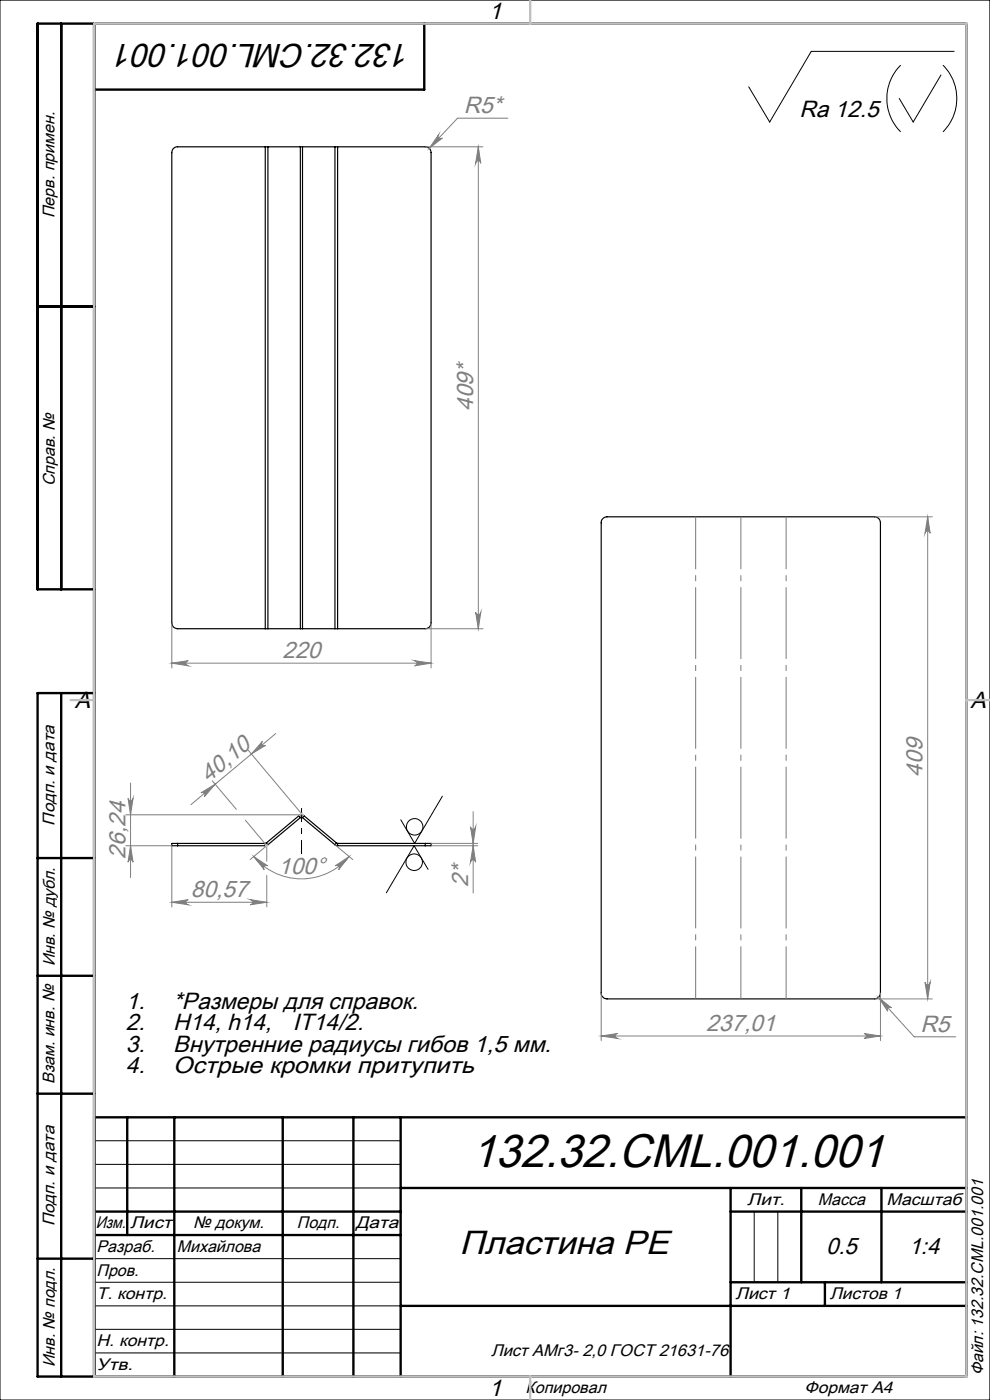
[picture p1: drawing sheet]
<svg xmlns="http://www.w3.org/2000/svg" width="210mm" height="297mm" viewBox="0 0 210 297" stroke-linecap="round" stroke-linejoin="round" font-family="sans-serif">
<g fill="none" stroke="#000" stroke-width=".25">
<path d="M56.3 31.1h-18.6a1.21 1.21 0 0 0-1.3 1.3v99.7a1.21 1.21 0 0 0 1.3 1.3h18.6M56.3 31.1h.5M56.3 31.1v102.3M56.8 31.1h6.9M56.8 31.1v102.3M63.7 31.1h.5M63.7 31.1v102.3M64.2 31.1h6.8M64.2 31.1v102.3M71 31.1h.6M71 31.1v102.3M71.6 31.1h18.6a1.21 1.21 0 0 1 1.2 1.3v99.7a1.21 1.21 0 0 1-1.2 1.3h-18.6"/>
<path d="M71.6 31.1v102.3M127.7 110.2l.4-.3 .7-.3h56.7a1.26 1.26 0 0 1 1.3 1.3v99.7a1.26 1.26 0 0 1-1.3 1.3h-56.7a1.26 1.26 0 0 1-1.3-1.3v-99.9zM56.3 133.4h.5M56.8 133.4h6.9M63.7 133.4h.5M64.2 133.4h6.8M71 133.4h.6M37.7 178.9h-1.3v.5h1.3M37.7 178.9h18.6M37.7 179.4h18.6M37.7 178.9v.5M56.3 178.9v.5"/>
<path d="M56.5 178.8l-.2 .1M56.5 178.8l.3 .4M56.8 179.2l-.5 .2M63.4 173.1a.81 .81 0 0 1 1.1 0M63.4 173.1l.3 .4M63.4 173.1l-6.9 5.7M63.7 173.5h.5M63.7 173.5l-6.9 5.7M64.2 173.5l6.8 5.7M64.5 173.1l-.3 .4M64.5 173.1l6.9 5.7M71 179.2l.6 .2"/>
<path d="M71.4 178.8l.2 .1M71.4 178.8l-.4 .4M71.6 178.9v.5M71.6 178.9h18.6M71.6 179.4h18.6M90.2 178.9h1.2v.5h-1.2M90.2 178.9v.5"/>
</g>
<g fill="none" stroke="#000" stroke-width=".21">
<path d="M0 0h210v297h-210zM191.1 13.8a10 10 0 0 0 0 14.2M199.6 15.9l-5.9 10-3-5M200 13.8a10 10 0 0 1 0 14.2M202.4 10.9h-30.3l-8.8 15-4.5-7.5M93.8 168.9l-5.9 10-2.9-5M90.8 184.4l-3-5-5.8 10M20 242h65M20 247h65M20 252h65M160 257v15M165 257v15"/>
<path d="M20 267h65M20 272h65M20 277h65M20 282h65M20 287h65"/>
<circle cx="88" cy="175.4" r="1.75"/>
<circle cx="87.9" cy="182.9" r="1.75"/>
</g>
<g fill="none" stroke="#808080" stroke-width=".21">
<path d="M90.2 31.1h12.2M93.1 28.5a.54 .54 0 0 0 0 .8 .54 .54 0 0 0 .7 0l-2.7 2.2zM101.5 31.1l.5 3.5a.55 .55 0 0 0-.6-.5 .55 .55 0 0 0-.5 .5zM101.5 31.1v102.3M107.7 25.1h-10.7l-5.9 6.4M185.5 109.6h12.3M196.8 109.6l.5 3.5a.55 .55 0 0 0-.5-.5 .55 .55 0 0 0-.6 .5zM196.8 109.6v102.3M36.4 132.1v9.6M90.2 133.4h12.2M91.4 132.1v9.6M100.9 129.9a.55 .55 0 0 0 .5 .5 .55 .55 0 0 0 .6-.5l-.5 3.5z"/>
<path d="M36.4 140.7l3.5-.5a.55 .55 0 0 0-.5 .5 .55 .55 0 0 0 .5 .5zM36.4 140.7h55M52.7 159.2l11.2 13.4M55.7 157.3a.54 .54 0 0 0-.1 .7 .54 .54 0 0 0 .7 .1l-3 1.8zM58.5 155.6l-18 15.1M87.9 140.2l3.5 .5-3.5 .5a.55 .55 0 0 0 .5-.5 .55 .55 0 0 0-.5-.5zM26.7 179.4h9.7v13M26.7 172.9h37.2M27.2 169.4a.53 .53 0 0 0 .5 .5 .53 .53 0 0 0 .5-.5l-.5 3.5zM27.7 179.4l.5 3.5a.53 .53 0 0 0-.5-.5 .53 .53 0 0 0-.5 .5zM27.7 166.1v20.1M42.6 168.2l3-1.8-2.3 2.6a.55 .55 0 0 0 .1-.7 .55 .55 0 0 0-.8-.1z"/>
<path d="M45 165.6l5.1 6.1M52 174l4.3 5M56.6 179.4v3.3M56.8 179.2l-3.7 3.1M71 179.2l3.8 3.1M91.4 179.4h10M91.4 178.9h10M99.8 175.4a.55 .55 0 0 0 .5 .5 .55 .55 0 0 0 .6-.5l-.5 3.5zM100.4 179.4l.5 3.5a.55 .55 0 0 0-.6-.5 .55 .55 0 0 0-.5 .5zM100.4 172.2v17.3M36.4 191.4l3.5-.6a.55 .55 0 0 0-.5 .6 .55 .55 0 0 0 .5 .5zM36.4 191.4h20.2"/>
<path d="M53.1 190.8l3.5 .6-3.5 .5a.55 .55 0 0 0 .5-.5 .55 .55 0 0 0-.5-.6zM53.8 181.7l3 2a.54 .54 0 0 0-.8 .1 .54 .54 0 0 0 .1 .7zM53.8 181.7a13.2 13.2 0 0 0 20.2 0M56.6 185.7v6.7M71.1 183.7l2.9-2-2.2 2.8a.54 .54 0 0 0 0-.7 .54 .54 0 0 0-.7-.1zM127.5 219.8l3.5-.6a.53 .53 0 0 0-.5 .6 .53 .53 0 0 0 .5 .5zM127.5 210.7v10.1M127.5 219.8h59.3M183.3 219.2l3.5 .6-3.5 .5a.53 .53 0 0 0 .5-.5 .53 .53 0 0 0-.5-.6zM185.5 211.9h12.3M186.3 211.6l2.8 2.2a.52 .52 0 0 0-.7 0 .52 .52 0 0 0-.1 .7zM186.3 211.6l7.6 8.4h8.8"/>
<path d="M186.8 210.7v10.1M196.2 208.4a.55 .55 0 0 0 .6 .5 .55 .55 0 0 0 .5-.5l-.5 3.5z"/>
</g>
<path d="M64 171.4v9.8" fill="none" stroke="#000" stroke-width=".21" stroke-dasharray="15.2 1.3 1.3 1.3" stroke-dashoffset="12.3" stroke-linecap="butt"/>
<path d="M147.6 211.9v-102.3M157.2 211.9v-102.3M166.8 211.9v-102.3" fill="none" stroke="#808080" stroke-width=".21" stroke-dasharray="15.2 1.3 1.3 1.3" stroke-dashoffset="4.1" stroke-linecap="butt"/>
<g fill="none" stroke="#000" stroke-width=".5">
<path d="M13 5v120M20 5v287M90 5v14h-70M8 65h12M20 125h-12v-120h197v287h-197v-145h12M13 147v145M8 182h12M8 207h12M8 232h12M20 237h185M27 237v25M37 237v55"/>
<path d="M60 237v55M75 237v55M85 237v55M20 257h65M85 252h120M155 252v40M155 257h50M170 252v20M187 252v20M8 267h12M20 262h65M85 277h120"/>
<path d="M155 272h50M175 272v5"/>
</g>
<path d="M56.3 179l.3 .4M56.3 179.4h.5M56.8 179.2l-.4 .4M63.7 172.4l.8 .7M64.1 172.4l-.7 .7" fill="none" stroke="#c0c0c0" stroke-width=".21"/>
<path d="M20 5h185v287h-185zM112.5 0v5M15 148.5h5M205 148.5h5M112.5 292v5" fill="none" stroke="#c0c0c0" stroke-width=".5"/>
<g fill="#808080">
<path d="M36.4 140.7l3.5-.5a.55 .55 0 0 0-.5 .5 .55 .55 0 0 0 .5 .5zM87.9 140.2l3.5 .5-3.5 .5a.55 .55 0 0 0 .5-.5 .55 .55 0 0 0-.5-.5zM93.1 28.5l-2 3 2.7-2.2a.54 .54 0 0 1-.7 0 .54 .54 0 0 1 0-.8zM127.5 219.8l3.5-.6a.53 .53 0 0 0-.5 .6 .53 .53 0 0 0 .5 .5zM183.3 219.2l3.5 .6-3.5 .5a.53 .53 0 0 0 .5-.5 .53 .53 0 0 0-.5-.6zM186.3 211.6l2 2.9a.52 .52 0 0 1 0-.7 .52 .52 0 0 1 .8 0z"/>
<path d="M53.8 181.7l3 2a.54 .54 0 0 0-.8 .1 .54 .54 0 0 0 .1 .7zM71.1 183.7l2.9-2-2.2 2.8a.54 .54 0 0 0 0-.7 .54 .54 0 0 0-.7-.1z"/>
<path d="M27.7 179.4l.5 3.5a.53 .53 0 0 0-.5-.5 .53 .53 0 0 0-.5 .5zM27.2 169.4a.53 .53 0 0 0 .5 .5 .53 .53 0 0 0 .5-.5l-.5 3.5z"/>
<path d="M100.9 129.9a.55 .55 0 0 0 .5 .5 .55 .55 0 0 0 .6-.5l-.5 3.5zM101.5 31.1l.5 3.5a.55 .55 0 0 0-.6-.5 .55 .55 0 0 0-.5 .5z"/>
<path d="M99.8 175.4a.55 .55 0 0 0 .5 .5 .55 .55 0 0 0 .6-.5l-.5 3.5zM100.4 179.4l.5 3.5a.55 .55 0 0 0-.6-.5 .55 .55 0 0 0-.5 .5zM196.8 109.6l.5 3.5a.55 .55 0 0 0-.5-.5 .55 .55 0 0 0-.6 .5zM196.2 208.4a.55 .55 0 0 0 .6 .5 .55 .55 0 0 0 .5-.5l-.5 3.5z"/>
<path d="M53.1 190.8l3.5 .6-3.5 .5a.55 .55 0 0 0 .5-.5 .55 .55 0 0 0-.5-.6zM36.4 191.4l3.5-.6a.55 .55 0 0 0-.5 .6 .55 .55 0 0 0 .5 .5z"/>
<path d="M55.7 157.3a.54 .54 0 0 0-.1 .7 .54 .54 0 0 0 .7 .1l-3 1.8zM42.6 168.2l3-1.8-2.3 2.6a.55 .55 0 0 0 .1-.7 .55 .55 0 0 0-.8-.1z"/>
</g>
<text font-size="10" x="99.9" y="247.6">132.32.CML.001.001</text>
<g font-size="7.1">
<text x="87.2" y="9.3" transform="rotate(-180 87.2 9.3)">132.32.CML.001.001</text>
<text x="97.5" y="266.1">Пластина PE</text>
</g>
<g font-size="5">
<text x="103.7" y="4.1">1</text>
<text x="169.6" y="24.8">Ra 12.5</text>
<text x="15.9" y="150.1">A</text>
<text x="205.9" y="150.1">A</text>
<text x="26.7" y="214">1.</text>
<text x="36.7" y="214">*Размеры для справок.</text>
<text x="26.7" y="218.6">2.</text>
<text x="36.7" y="218.6">H14, h14,</text>
<text x="62.1" y="218.6">IT14/2.</text>
<text x="26.7" y="223.2">3.</text>
<text x="26.7" y="227.7">4.</text>
<text x="36.7" y="223.2">Внутренние радиусы гибов 1,5 мм.</text>
<text x="36.7" y="227.7">Острые кромки притупить</text>
<text x="175.2" y="266.1">0.5</text>
<text x="192.8" y="266.1">1:4</text>
<text x="103.7" y="296.1">1</text>
</g>
<g font-size="5" fill="#808080">
<text x="98.4" y="24">R5*</text>
<text x="100.4" y="87.2" transform="rotate(-90 100.4 87.2)">409*</text>
<text x="59.9" y="139.6">220</text>
<text x="44.2" y="166.2" transform="rotate(-40 44.2 166.2)">40,10</text>
<text x="195.7" y="164.8" transform="rotate(-90 195.7 164.8)">409</text>
<text x="26.6" y="182.1" transform="rotate(-90 26.6 182.1)">26,24</text>
<text x="59" y="185.3">100°</text>
<text x="40.5" y="190.3">80,57</text>
<text x="99.3" y="188.1" transform="rotate(-90 99.3 188.1)">2*</text>
<text x="149.8" y="218.7">237,01</text>
<text x="195.3" y="218.9">R5</text>
</g>
<g font-size="3.6">
<text x="11.6" y="46.3" transform="rotate(-90 11.6 46.3)">Перв. примен.</text>
<text x="11.6" y="103.2" transform="rotate(-90 11.6 103.2)">Справ. №</text>
<text x="11.6" y="175.1" transform="rotate(-90 11.6 175.1)">Подп. и дата</text>
<text x="11.6" y="205" transform="rotate(-90 11.6 205)">Инв. № дубл.</text>
<text x="11.6" y="230" transform="rotate(-90 11.6 230)">Взам. инв. №</text>
<text x="158.5" y="255.6">Лит.</text>
<text x="173.5" y="255.6">Масса</text>
<text x="188.1" y="255.6">Масштаб</text>
<text x="11.6" y="260.1" transform="rotate(-90 11.6 260.1)">Подп. и дата</text>
<text x="20.3" y="260.6">Изм.</text>
<text x="27.6" y="260.6">Лист</text>
<text x="41" y="260.6">№ докум.</text>
<text x="63" y="260.6">Подп.</text>
<text x="75.5" y="260.6">Дата</text>
<text x="20.5" y="265.6">Разраб.</text>
<text x="37.5" y="265.6">Михайлова</text>
<text x="20.5" y="270.6">Пров.</text>
<text x="20.5" y="275.6">Т. контр.</text>
<text x="156" y="275.6">Лист 1</text>
<text x="176" y="275.6">Листов 1</text>
<text x="20.5" y="285.6">Н. контр.</text>
<text x="104.2" y="287.7">Лист АМг3- 2,0 ГОСТ 21631-76</text>
<text x="11.6" y="290" transform="rotate(-90 11.6 290)">Инв. № подл.</text>
<text x="20.5" y="290.6">Утв.</text>
<text x="208.6" y="291.8" transform="rotate(-90 208.6 291.8)">Файл: 132.32.CML.001.001</text>
<text x="111.5" y="295.6">Копировал</text>
<text x="170.7" y="295.6">Формат А4</text>
</g>
</svg>
